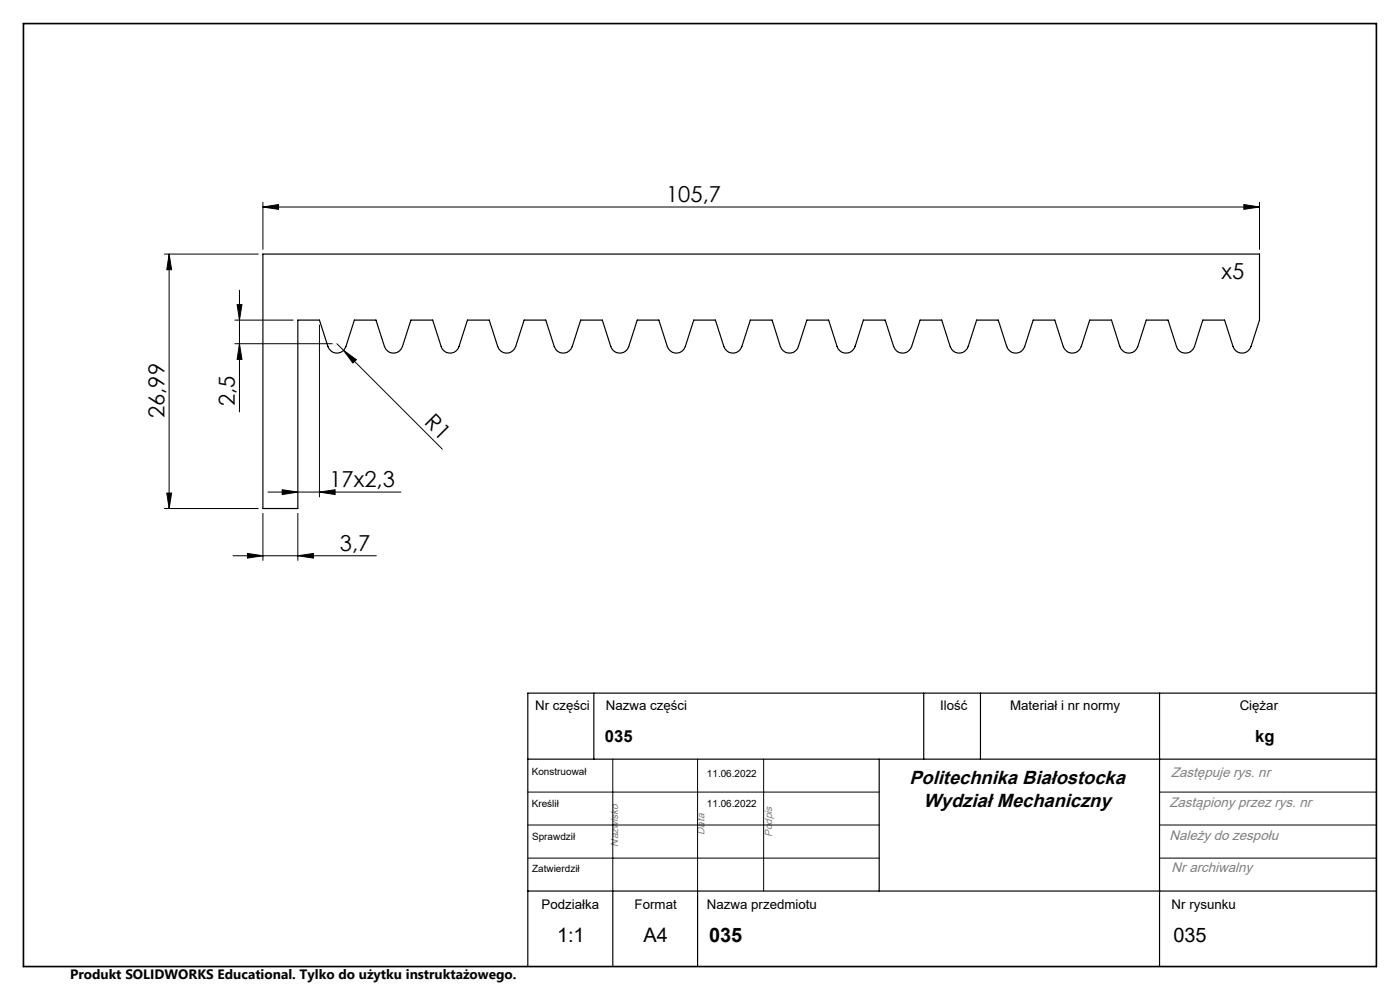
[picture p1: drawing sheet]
<svg xmlns="http://www.w3.org/2000/svg" width="297mm" height="210mm" viewBox="0 0 297 210" stroke-linecap="round" stroke-linejoin="round" font-family="sans-serif">
<g fill="none" stroke="#000" stroke-width=".21">
<path d="M34.9 53.9h19.9M35.9 53.9l.5 3.3h-1zM35.9 53.9v54M55.8 43.9l3.3-.5v1zM55.8 42.9v10M55.8 43.9h211.4M263.9 43.4l3.3 .5-3.3 .5zM267.2 42.9v10M49.8 67.9h12.4M49.8 72.9h20.7M50.3 64.6h1l-.5 3.3zM50.8 72.9l.5 3.3h-1z"/>
<path d="M50.8 61.6v25.8M67.8 68.9v36.5M71.5 72.9l22.3 22.4M72.9 74.3l2.7 2-.7 .7zM34.9 107.9h19.9M35.4 104.6h1l-.5 3.3zM49.4 117.9h30.4M52.5 117.4l3.3 .5-3.3 .5zM55.8 108.9v10M56.8 104.4h28.3M59.9 103.9l3.3 .5-3.3 .5zM63.2 117.9l3.3-.5v1z"/>
<path d="M63.2 108.9v10M67.8 104.4l3.3-.5v1zM112 168h74.5M112 175h74.5M130 161v28M148 161v28M162 161v28M246 168h46M246 175h46M112 182h74.5M246 182h46"/>
</g>
<path d="M55.8 53.9h211.4v14l-1.8 5.6a2 2 0 0 1-1.9 1.4 2 2 0 0 1-1.9-1.4l-1.8-5.6h-4.6l-1.8 5.6a2 2 0 0 1-1.9 1.4 2 2 0 0 1-1.9-1.4l-1.8-5.6h-4.6l-1.8 5.6a2 2 0 0 1-1.9 1.4 2 2 0 0 1-1.9-1.4l-1.8-5.6h-4.6l-1.8 5.6a2 2 0 0 1-1.9 1.4 2 2 0 0 1-1.9-1.4l-1.8-5.6h-4.6l-1.8 5.6a2 2 0 0 1-1.9 1.4 2 2 0 0 1-1.9-1.4l-1.8-5.6h-4.6l-1.8 5.6a2 2 0 0 1-1.9 1.4 2 2 0 0 1-1.9-1.4l-1.8-5.6h-4.6l-1.8 5.6a2 2 0 0 1-1.9 1.4 2 2 0 0 1-1.9-1.4l-1.8-5.6h-4.6l-1.8 5.6a2 2 0 0 1-1.9 1.4 2 2 0 0 1-1.9-1.4l-1.8-5.6h-4.6l-1.8 5.6a2 2 0 0 1-1.9 1.4 2 2 0 0 1-1.9-1.4l-1.8-5.6h-4.6l-1.8 5.6a2 2 0 0 1-1.9 1.4 2 2 0 0 1-1.9-1.4l-1.8-5.6h-4.6l-1.8 5.6a2 2 0 0 1-1.9 1.4 2 2 0 0 1-1.9-1.4l-1.8-5.6h-4.6l-1.8 5.6a2 2 0 0 1-1.9 1.4 2 2 0 0 1-1.9-1.4l-1.8-5.6h-4.6l-1.8 5.6a2 2 0 0 1-1.9 1.4 2 2 0 0 1-1.9-1.4l-1.8-5.6h-4.6l-1.8 5.6a2 2 0 0 1-1.9 1.4 2 2 0 0 1-1.9-1.4l-1.8-5.6h-4.6l-1.8 5.6a1.97 1.97 0 0 1-1.9 1.4 1.97 1.97 0 0 1-1.9-1.4l-1.8-5.6h-4.6l-1.8 5.6a2 2 0 0 1-1.9 1.4 2 2 0 0 1-1.9-1.4l-1.8-5.6h-4.6l-1.8 5.6a2 2 0 0 1-1.9 1.4 2 2 0 0 1-1.9-1.4l-1.8-5.6h-4.6v40h-7.4zM126 147v14M196 147v14M208 147v14M246 147v58M292 147h-180v58M112 161h180M186.5 161v28M112 189h180M130 189v16M148 189v16" fill="none" stroke="#000" stroke-width=".25"/>
<path d="M5 5h287v200h-287z" fill="none" stroke="#000" stroke-width=".35"/>
<g fill="#000">
<path d="M72.9 74.3l2.7 2-.7 .7z"/>
<path d="M35.9 53.9l.5 3.3h-1zM35.4 104.6h1l-.5 3.3zM50.3 64.6h1l-.5 3.3zM50.8 72.9l.5 3.3h-1z"/>
<path d="M55.8 43.9l3.3-.5v1zM263.9 43.4l3.3 .5-3.3 .5z"/>
<path d="M59.9 103.9l3.3 .5-3.3 .5zM67.8 104.4l3.3-.5v1z"/>
<path d="M63.2 117.9l3.3-.5v1zM52.5 117.4l3.3 .5-3.3 .5z"/>
</g>
<g font-size="4.7">
<text x="141.3" y="42.9">105,7</text>
<text x="259.1" y="59.1">x5</text>
<text x="34.9" y="88.7" transform="rotate(-90 34.9 88.7)">26,99</text>
<text x="49.8" y="86.1" transform="rotate(-90 49.8 86.1)">2,5</text>
<text x="89.8" y="89.8" transform="rotate(45 89.8 89.8)">R1</text>
<text x="69.9" y="103.4">17x2,3</text>
<text x="72.1" y="116.9">3,7</text>
</g>
<g font-size="4.2">
<text x="118.2" y="199.8">1:1</text>
<text x="136.5" y="199.8">A4</text>
<text x="150.4" y="199.8">035</text>
<text x="248.9" y="199.8">035</text>
</g>
<g font-size="4">
<text x="192.9" y="166.2">Politechnika Białostocka</text>
<text x="195.9" y="171.1">Wydział Mechaniczny</text>
</g>
<g font-size="3.5">
<text x="128.3" y="157.5">035</text>
<text x="266.3" y="157.4">kg</text>
</g>
<g font-size="2.9" fill="#808080">
<text x="248.4" y="164.9">Zastępuje rys. nr</text>
<text x="248.1" y="171.2">Zastąpiony przez rys. nr</text>
<text x="248.1" y="178.1">Należy do zespołu</text>
<text x="248.6" y="185">Nr archiwalny</text>
</g>
<text font-size="2.9" x="14.9" y="207.6">Produkt SOLIDWORKS Educational. Tylko do użytku instruktażowego.</text>
<g font-size="2.8">
<text x="113.5" y="150.6">Nr części</text>
<text x="128.5" y="150.6">Nazwa części</text>
<text x="199.4" y="150.6">Ilość</text>
<text x="214.3" y="150.6">Materiał i nr normy</text>
<text x="263" y="150.6">Ciężar</text>
<text x="114.9" y="192.9">Podziałka</text>
<text x="134.6" y="192.9">Format</text>
<text x="150" y="192.9">Nazwa przedmiotu</text>
<text x="248.6" y="192.9">Nr rysunku</text>
</g>
<g font-size="2.2" fill="#808080">
<text x="131.1" y="179.6" transform="rotate(-90 131.1 179.6)">Nazwisko</text>
<text x="149.4" y="177.1" transform="rotate(-90 149.4 177.1)">Data</text>
<text x="163.8" y="177.6" transform="rotate(-90 163.8 177.6)">Podpis</text>
</g>
<g font-size="2.1">
<text x="112.8" y="164.3">Konstruował</text>
<text x="150" y="164.9">11.06.2022</text>
<text x="112.8" y="171.2">Kreślił</text>
<text x="150" y="171.2">11.06.2022</text>
<text x="112.9" y="178.1">Sprawdził</text>
<text x="112.9" y="185">Zatwierdził</text>
</g>
</svg>
